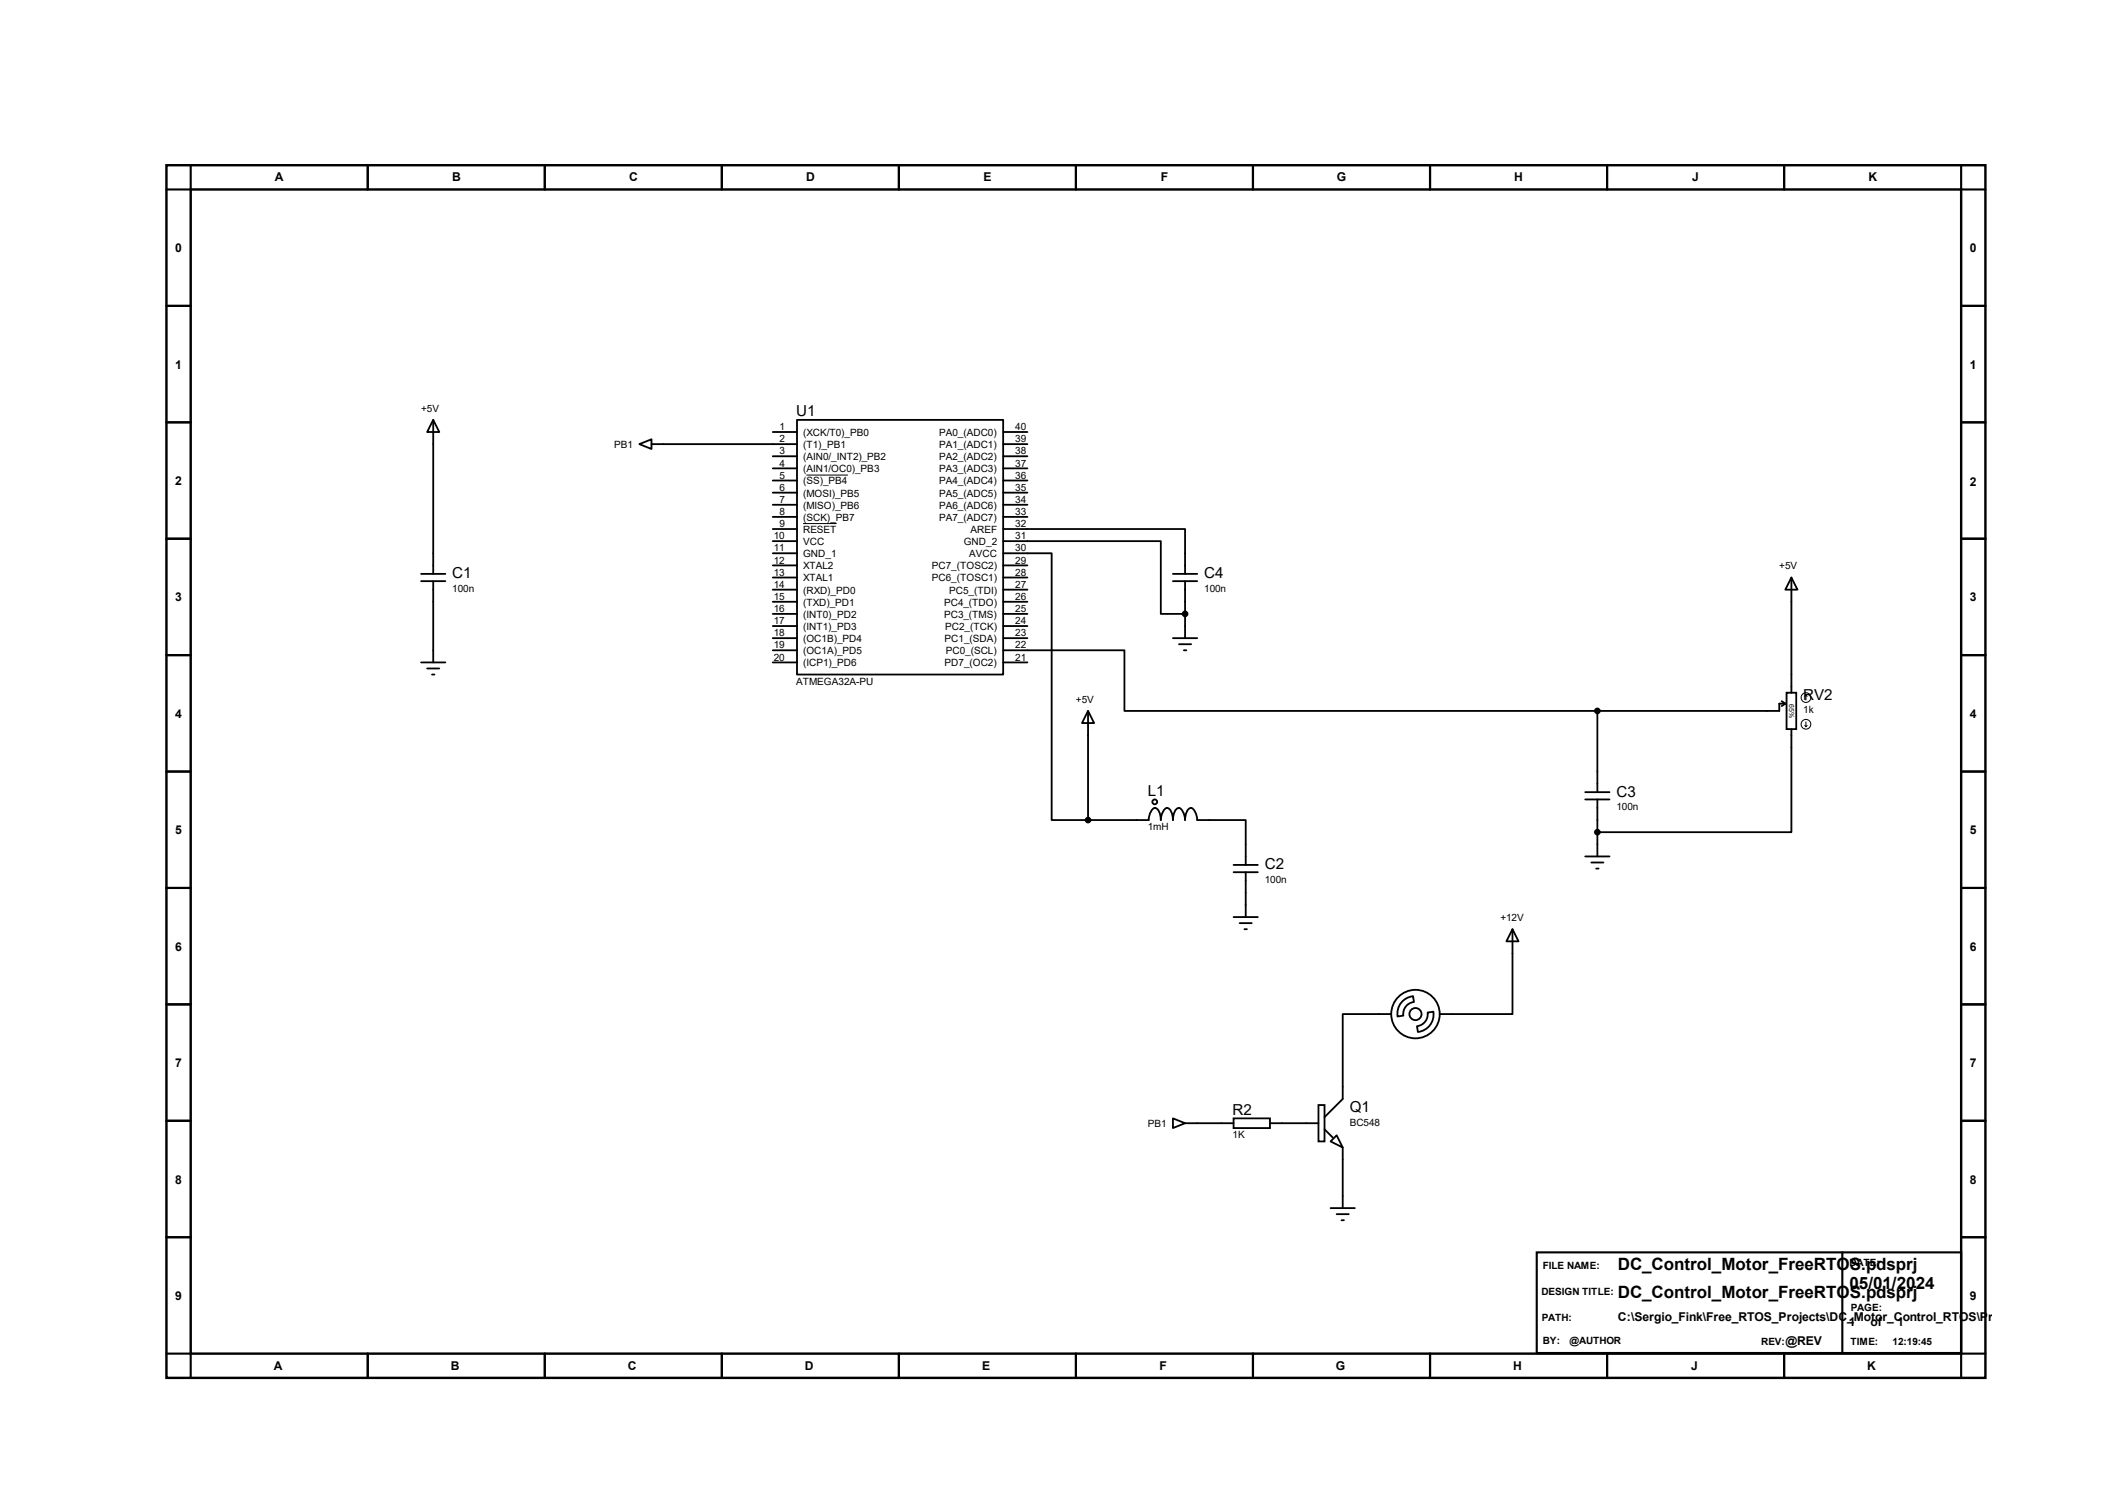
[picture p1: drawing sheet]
<svg xmlns="http://www.w3.org/2000/svg" width="297mm" height="210mm" viewBox="0 0 297 210" stroke-linecap="round" stroke-linejoin="round" font-family="sans-serif">
<path d="M23.2 23.1h254v169.3h-254zM26.6 26.5h247.3v162.5h-247.3z" fill="none" stroke="#000" stroke-width=".34"/>
<g fill="none" stroke="#000" stroke-width=".3">
<path d="M26.6 23.1v3.4h-3.4M51.4 23.1v3.4M76.1 23.1v3.4M100.8 23.1v3.4M125.5 23.1v3.4M150.2 23.1v3.4M175 23.1v3.4M199.7 23.1v3.4M224.4 23.1v3.4M249.1 23.1v3.4M273.9 23.1v3.4h3.3M23.2 42.7h3.4"/>
<path d="M23.2 59h3.4M273.9 42.7h3.3M273.9 59h3.3M23.2 75.2h3.4M273.9 75.2h3.3M23.2 91.5h3.4M273.9 91.5h3.3M23.2 107.7h3.4M273.9 107.7h3.3M23.2 124h3.4M273.9 124h3.3M23.2 140.3h3.4"/>
<path d="M23.2 156.5h3.4M273.9 140.3h3.3M273.9 156.5h3.3M23.2 172.8h3.4M214.6 174.9h59.3v14h-59.3zM257.3 174.9v14M273.9 172.8h3.3M23.2 189h3.4v3.4M51.4 189v3.4M76.1 189v3.4M100.8 189v3.4M125.5 189v3.4"/>
<path d="M150.2 189v3.4M175 189v3.4M199.7 189v3.4M224.4 189v3.4M249.1 189v3.4M277.2 189h-3.3v3.4"/>
</g>
<g fill="none" stroke="#000" stroke-width=".25">
<path d="M60.5 58.6l.8 1.7h-1.7zM60.5 58.6v21.5M111.3 58.6h28.8v35.6h-28.8zM89.3 62l1.7-.7v1.4zM91 62h20.3M107.9 60.3h3.4M107.9 63.7h3.4M107.9 65.4h3.4M107.9 67.1h3.4M107.9 68.8h3.4M107.9 70.5h3.4M107.9 72.2h3.4"/>
<path d="M107.9 73.9h3.4M107.9 75.6h3.4M107.9 77.3h3.4M107.9 79h3.4M140.1 73.9h25.4v6.2M140.1 77.3h6.8v37.2h5M140.1 75.6h22v10.1h3.4M140.1 62h3.4M140.1 60.3h3.4M140.1 63.7h3.4M140.1 65.4h3.4M140.1 67.1h3.4"/>
<path d="M140.1 68.8h3.4M140.1 70.5h3.4M140.1 72.2h3.4M140.1 79h3.4M58.8 92.5h3.4M58.8 80.1h3.4M58.8 81.2h3.4M59.6 93.3h1.7M60.3 94.2h.4M60.5 81.2v11.3M107.9 80.6h3.4M107.9 82.3h3.4"/>
<path d="M107.9 84h3.4M107.9 85.7h3.4M107.9 87.4h3.4M107.9 89.1h3.4M107.9 90.8h3.4M107.9 92.5h3.4M140.1 90.8h16.9v8.5h66.1M140.1 80.6h3.4M140.1 82.3h3.4M140.1 84h3.4M140.1 85.7h3.4M140.1 87.4h3.4"/>
<path d="M140.1 89.1h3.4M140.1 92.5h3.4M151.9 99.3l.9 1.7h-1.7zM151.9 99.3v15.2M163.8 89.1h3.4M163.8 80.1h3.4M163.8 81.2h3.4M164.6 90h1.7M165.3 90.8h.4M165.5 81.2v7.9M223.1 99.3v11.3M248.8 97.9l.5 .4"/>
<path d="M249.3 98.3h-.8v1h-25.4M249.3 98.3l-.5 .3M249.5 96.7h1.3v5.1h-1.3zM250.1 80.6l.9 1.7h-1.7zM250.1 80.6v16.1M151.9 114.5h8.5a1.91 1.91 0 0 1 .8-1.7 1.2 1.2 0 0 1 .9 1.2v.5a1.91 1.91 0 0 1 .8-1.7 1.2 1.2 0 0 1 .8 1.2l.1 .5a2.09 2.09 0 0 1 .6-1.6l.2-.1a1.65 1.65 0 0 1 .9 1.7 2.09 2.09 0 0 1 .5-1.6l.3-.1a1.65 1.65 0 0 1 .9 1.7h6.7v6.3M221.4 110.6h3.3M221.4 111.6h3.3M221.4 119.6h3.3M223.1 111.6v8M250.1 101.8v14.4h-27M172.3 120.8h3.3"/>
<path d="M172.3 121.8h3.3M172.3 128.1h3.3M173.1 128.9h1.7M173.8 129.8h.3M173.9 121.8v6.3M195.8 139.8l.9-.6 .6-.1 .1 .8a1.68 1.68 0 0 0-1.4 1.9l-.8 .1a2.47 2.47 0 0 1 .6-2.1zM211.2 129.8l.8 1.6h-1.6zM211.2 129.8v11.8h-10.2M222.2 120.4h1.7M222.9 121.3h.3M163.8 156.2l1.7 .6-1.7 .7zM165.5 156.8h6.8"/>
<path d="M172.3 156.2h5v1.3h-5zM177.3 156.8h6.8M184.1 154.3h.9v5.1h-.9zM185 157.7l1.1 1.2M185.8 159.4l.8-.9 .9 1.7zM194.3 141.6h-6.8v11.9l-2.5 2.5M199.3 141.4l.9-.1a2.45 2.45 0 0 1-2.2 2.8l-.1-.8a1.68 1.68 0 0 0 1.4-1.9zM185.8 168.7h3.4M186.6 169.5h1.7M187.3 170.4h.4M187.5 160.2v8.5"/>
<circle cx="161.2" cy="112" r=".34"/>
<circle cx="197.7" cy="141.6" r="3.4"/>
<circle cx="197.7" cy="141.6" r=".85"/>
</g>
<g fill="none" stroke="#000" stroke-width=".14">
<path d="M112.1 73.1h4.7M112.6 66.3h5.8M252.2 97.1l.1 .1M252.2 97.1l-.2 .1M252.2 97.1v.6M252 101.3l.2 .2M252.2 100.8v.7M252.3 101.3l-.1 .2"/>
<circle cx="252.2" cy="97.4" r=".68"/>
<circle cx="252.2" cy="101.1" r=".68"/>
</g>
<g fill="#000" stroke="#000" stroke-width=".25">
<circle cx="165.5" cy="85.7" r=".34"/>
<circle cx="223.1" cy="99.3" r=".34"/>
<circle cx="151.9" cy="114.5" r=".34"/>
<circle cx="223.1" cy="116.2" r=".34"/>
</g>
<g font-size="2.4">
<text x="225.9" y="177.3">DC_Control_Motor_FreeRTOS.pdsprj</text>
<text x="225.9" y="181.2">DC_Control_Motor_FreeRTOS.pdsprj</text>
<text x="258.3" y="180">05/01/2024</text>
</g>
<g font-size="2.1">
<text x="111.2" y="58.1">U1</text>
<text x="63.2" y="80.8">C1</text>
<text x="168.1" y="80.8">C4</text>
<text x="251.8" y="97.7">RV2</text>
<text x="160.3" y="111.1">L1</text>
<text x="225.7" y="111.3">C3</text>
<text x="176.6" y="121.4">C2</text>
<text x="172.1" y="155.7">R2</text>
<text x="188.5" y="155.3">Q1</text>
</g>
<g font-size="1.7">
<text x="38.4" y="25.2">A</text>
<text x="63.1" y="25.2">B</text>
<text x="87.8" y="25.2">C</text>
<text x="112.6" y="25.2">D</text>
<text x="137.3" y="25.2">E</text>
<text x="162.1" y="25.2">F</text>
<text x="186.7" y="25.2">G</text>
<text x="211.4" y="25.2">H</text>
<text x="236.3" y="25.2">J</text>
<text x="260.9" y="25.2">K</text>
<text x="24.5" y="35.2">0</text>
<text x="275.1" y="35.2">0</text>
<text x="24.5" y="51.5">1</text>
<text x="275.1" y="51.5">1</text>
<text x="24.5" y="67.7">2</text>
<text x="275.1" y="67.9">2</text>
<text x="24.5" y="84">3</text>
<text x="275.1" y="84">3</text>
<text x="24.5" y="100.2">4</text>
<text x="275.1" y="100.2">4</text>
<text x="24.5" y="116.5">5</text>
<text x="275.1" y="116.5">5</text>
<text x="24.5" y="132.8">6</text>
<text x="275.1" y="132.8">6</text>
<text x="24.5" y="149">7</text>
<text x="275.1" y="149">7</text>
<text x="24.5" y="165.3">8</text>
<text x="275.1" y="165.3">8</text>
<text x="24.5" y="181.5">9</text>
<text x="225.9" y="184.5">C:\Sergio_Fink\Free_RTOS_Projects\DC_Motor_Control_RTOS\Proteus_Simulation\DC_Co</text>
<text x="258.1" y="185.2">1</text>
<text x="261.2" y="185.2">of</text>
<text x="264.9" y="185.2">1</text>
<text x="275.1" y="181.5">9</text>
<text x="38.2" y="191.3">A</text>
<text x="62.9" y="191.3">B</text>
<text x="87.7" y="191.3">C</text>
<text x="112.4" y="191.3">D</text>
<text x="137.2" y="191.3">E</text>
<text x="161.9" y="191.3">F</text>
<text x="186.5" y="191.3">G</text>
<text x="211.3" y="191.3">H</text>
<text x="236.1" y="191.3">J</text>
<text x="249.3" y="187.9">@REV</text>
<text x="260.7" y="191.3">K</text>
</g>
<g font-size="1.4">
<text x="58.8" y="57.5">+5V</text>
<text x="85.8" y="62.6">PB1</text>
<text x="108.8" y="60.1">1</text>
<text x="108.8" y="61.8">2</text>
<text x="108.8" y="63.5">3</text>
<text x="108.8" y="65.2">4</text>
<text x="112.1" y="60.9">(XCK/T0)_PB0</text>
<text x="112.1" y="62.6">(T1)_PB1</text>
<text x="112.1" y="64.3">(AIN0/_INT2)_PB2</text>
<text x="112.1" y="66">(AIN1/OC0)_PB3</text>
<text x="131.1" y="60.9">PA0_(ADC0)</text>
<text x="131.1" y="62.6">PA1_(ADC1)</text>
<text x="131.1" y="64.3">PA2_(ADC2)</text>
<text x="131.1" y="66">PA3_(ADC3)</text>
<text x="141.8" y="60.1">40</text>
<text x="141.8" y="61.8">39</text>
<text x="141.8" y="63.5">38</text>
<text x="141.8" y="65.2">37</text>
<text x="108.8" y="66.8">5</text>
<text x="108.8" y="68.5">6</text>
<text x="108.8" y="70.2">7</text>
<text x="108.8" y="71.9">8</text>
<text x="112.1" y="67.6">(SS)_PB4</text>
<text x="112.1" y="69.3">(MOSI)_PB5</text>
<text x="112.1" y="71">(MISO)_PB6</text>
<text x="131.1" y="67.6">PA4_(ADC4)</text>
<text x="131.1" y="69.3">PA5_(ADC5)</text>
<text x="131.1" y="71">PA6_(ADC6)</text>
<text x="141.8" y="66.8">36</text>
<text x="141.8" y="68.5">35</text>
<text x="141.8" y="70.2">34</text>
<text x="141.8" y="71.9">33</text>
<text x="108" y="75.3">10</text>
<text x="108" y="77">11</text>
<text x="108.8" y="73.6">9</text>
<text x="112.1" y="72.7">(SCK)_PB7</text>
<text x="112.1" y="74.4">RESET</text>
<text x="112.1" y="76.1">VCC</text>
<text x="112.1" y="77.8">GND_1</text>
<text x="131.1" y="72.7">PA7_(ADC7)</text>
<text x="134.6" y="76.1">GND_2</text>
<text x="135.3" y="77.8">AVCC</text>
<text x="135.5" y="74.4">AREF</text>
<text x="141.8" y="73.6">32</text>
<text x="141.8" y="75.3">31</text>
<text x="141.8" y="77">30</text>
<text x="63.2" y="82.7">100n</text>
<text x="108" y="78.7">12</text>
<text x="108" y="80.4">13</text>
<text x="108" y="82.1">14</text>
<text x="108" y="83.8">15</text>
<text x="112.1" y="79.5">XTAL2</text>
<text x="112.1" y="81.2">XTAL1</text>
<text x="112.1" y="82.9">(RXD)_PD0</text>
<text x="130.1" y="79.5">PC7_(TOSC2)</text>
<text x="130.1" y="81.2">PC6_(TOSC1)</text>
<text x="132.5" y="82.9">PC5_(TDI)</text>
<text x="141.8" y="78.7">29</text>
<text x="141.8" y="80.4">28</text>
<text x="141.8" y="82.1">27</text>
<text x="141.8" y="83.8">26</text>
<text x="168.1" y="82.7">100n</text>
<text x="248.5" y="79.5">+5V</text>
<text x="108" y="85.5">16</text>
<text x="108" y="87.2">17</text>
<text x="108" y="88.9">18</text>
<text x="112.1" y="84.6">(TXD)_PD1</text>
<text x="112.1" y="86.3">(INT0)_PD2</text>
<text x="112.1" y="88">(INT1)_PD3</text>
<text x="112.1" y="89.7">(OC1B)_PD4</text>
<text x="131.8" y="84.6">PC4_(TDO)</text>
<text x="131.8" y="86.3">PC3_(TMS)</text>
<text x="131.9" y="89.7">PC1_(SDA)</text>
<text x="132" y="88">PC2_(TCK)</text>
<text x="141.8" y="85.5">25</text>
<text x="141.8" y="87.2">24</text>
<text x="141.8" y="88.9">23</text>
<text x="108" y="90.6">19</text>
<text x="108" y="92.2">20</text>
<text x="111.2" y="95.6">ATMEGA32A-PU</text>
<text x="112.1" y="91.4">(OC1A)_PD5</text>
<text x="112.1" y="93">(ICP1)_PD6</text>
<text x="131.9" y="93">PD7_(OC2)</text>
<text x="132.1" y="91.4">PC0_(SCL)</text>
<text x="141.8" y="90.6">22</text>
<text x="141.8" y="92.2">21</text>
<text x="150.2" y="98.1">+5V</text>
<text x="251.8" y="99.6">1k</text>
<text x="225.7" y="113.2">100n</text>
<text x="160.3" y="116">1mH</text>
<text x="176.6" y="123.3">100n</text>
<text x="209.5" y="128.6">+12V</text>
<text x="160.3" y="157.4">PB1</text>
<text x="172.1" y="159">1K</text>
<text x="188.5" y="157.2">BC548</text>
<text x="215.4" y="177.2">FILE NAME:</text>
<text x="258.3" y="176.8">DATE:</text>
<text x="215.3" y="180.8">DESIGN TITLE:</text>
<text x="215.3" y="184.4">PATH:</text>
<text x="258.4" y="183.1">PAGE:</text>
<text x="215.4" y="187.7">BY:</text>
<text x="219.2" y="187.7">@AUTHOR</text>
<text x="245.9" y="187.8">REV:</text>
<text x="258.4" y="187.8">TIME:</text>
<text x="264.3" y="187.8">12:19:45</text>
</g>
<text font-size="1" x="249.8" y="98.3" transform="rotate(90 249.8 98.3)">65%</text>
</svg>
